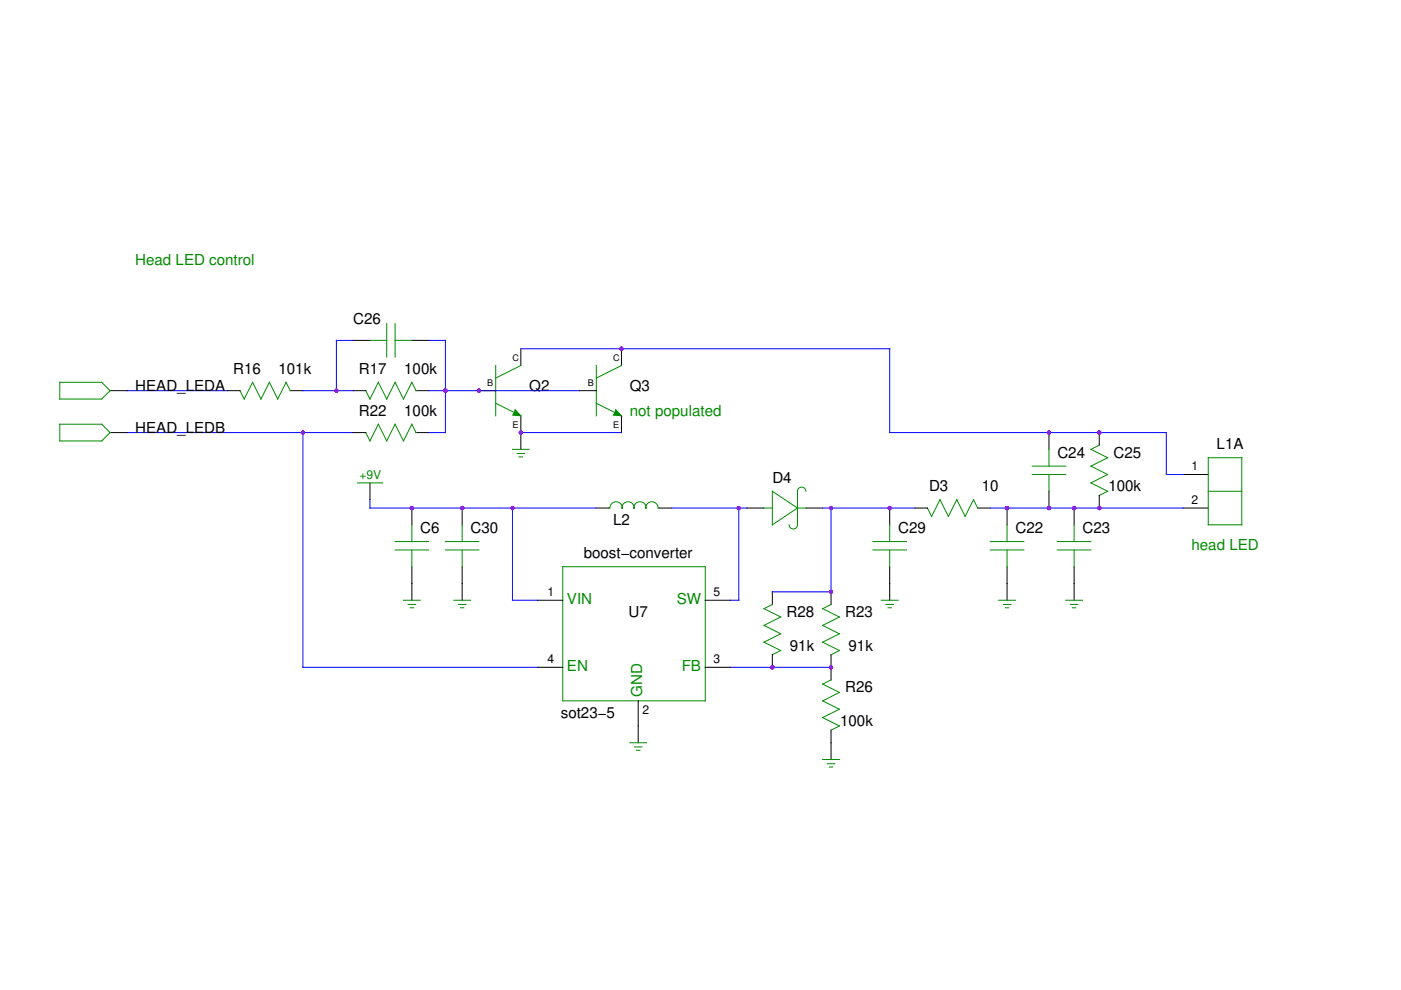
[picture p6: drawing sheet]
<svg xmlns="http://www.w3.org/2000/svg" width="297mm" height="210mm" viewBox="0 0 297 210" stroke-linecap="round" stroke-linejoin="round" font-family="sans-serif">
<g fill="none" stroke="#000" stroke-width=".21">
<path d="M74.9 72.2h3.5M87.3 72.2h3.6M48.2 82.8h2.7M61.5 82.8h2.7M74.9 82.8h2.6M74.9 91.7h2.6M88.2 82.8h2.7M88.2 91.7h2.7M126.4 107.7h2.7M139.8 107.7h2.6M158.4 107.7h3.6M170.9 107.7h3.5"/>
<path d="M250.8 100.6h5.4M250.8 107.7h5.4M114 127.3h5.3M149.5 127.3h5.4M176.2 125.5v2.7M176.2 138.8v2.7M114 141.5h5.3M135.3 148.6v5.3M149.5 141.5h5.4"/>
</g>
<g fill="none" stroke="#008b00" stroke-width=".21">
<path d="M78.4 72.2h3.6M82 68.6v7.1M83.8 68.6v7.1M83.8 72.2h3.5M50.9 82.8l.9 1.8 1.8-3.5 1.7 3.5 1.8-3.5 1.8 3.5 1.8-3.5 .9 1.7M77.5 91.7l.9 1.8 1.8-3.6 1.8 3.6 1.8-3.6 1.7 3.6 1.8-3.6 .9 1.8M77.5 82.8l.9 1.8 1.8-3.5 1.8 3.5 1.8-3.5 1.7 3.5 1.8-3.5 .9 1.7M256.2 97.1h7.1v14.2h-7.1zM129.1 107.7h.2a1.3 1.3 0 0 1 1.3-1.3 1.3 1.3 0 0 1 1.3 1.4 1.27 1.27 0 0 1 1.3-1.4 1.27 1.27 0 0 1 1.2 1.4 1.27 1.27 0 0 1 1.3-1.4 1.27 1.27 0 0 1 1.2 1.4 1.3 1.3 0 0 1 1.3-1.4 1.3 1.3 0 0 1 1.3 1.3h.3M162 107.7h1.7M163.7 104.2l5.4 3.5-5.4 3.6zM169.1 107.7h1.8"/>
<path d="M170.9 104.2a.89 .89 0 0 0-.9-.9 .89 .89 0 0 0-.9 .9v7.1a.89 .89 0 0 1-.9 .9 .89 .89 0 0 1-.9-.9M256.2 104.2h7.1M119.3 120.2h30.2v28.4h-30.2zM176.2 128.2l-1.8 .8 3.6 1.8-3.6 1.8 3.6 1.8-3.6 1.8 3.6 1.7-1.8 .9"/>
</g>
<path d="M74.9 72.2h-3.6v10.6M90.9 72.2h3.5v19.5h-3.5M26.9 91.7h48M26.9 82.8h21.3M64.2 82.8h10.7M90.9 82.8h3.5M78.4 107.7h48M108.7 107.7v19.6h5.3M142.4 107.7h16M156.6 107.7v19.6h-1.7" fill="none" stroke="#00f" stroke-width=".21"/>
<g fill="#a020f0">
<circle cx="176.2" cy="141.5" r=".44"/>
<circle cx="176.2" cy="125.5" r=".44"/>
</g>
<path d="M174.4 145l3.6 1.8-3.6 1.8 3.6 1.8-3.6 1.7 3.6 1.8-1.8 .9M176.2 144.2l-1.8 .9" fill="none" stroke="#008b00" stroke-width=".21"/>
<path d="M176.2 141.5v2.7M176.2 154.8v2.7" fill="none" stroke="#000" stroke-width=".21"/>
<circle cx="176.2" cy="141.5" r=".44" fill="#a020f0"/>
<path d="M174.4 107.7h19.6M176.2 107.7v17.8M154.9 141.5h21.3" fill="none" stroke="#00f" stroke-width=".21"/>
<path d="M163.7 125.5v2.7M163.7 138.8v2.7M135.3 153.9v3.6M176.2 157.5v3.5" fill="none" stroke="#000" stroke-width=".21"/>
<path d="M163.7 128.2l-1.7 .8 3.5 1.8-3.5 1.8 3.5 1.8-3.5 1.8 3.5 1.7-1.8 .9M133.5 157.5h3.6M134.5 158.4h1.6M135 159.1h.7M174.4 161h3.6M175.4 161.9h1.6M175.8 162.6h.7" fill="none" stroke="#008b00" stroke-width=".21"/>
<circle cx="163.7" cy="141.5" r=".44" fill="#a020f0"/>
<path d="M163.7 125.5h12.5" fill="none" stroke="#00f" stroke-width=".21"/>
<path d="M231.3 95.3l3.5 1.8-3.5 1.7 3.5 1.8-3.5 1.8 3.5 1.8-1.7 .8M233.1 94.4l-1.8 .9" fill="none" stroke="#008b00" stroke-width=".21"/>
<path d="M233.1 91.7v2.7M233.1 105v2.7" fill="none" stroke="#000" stroke-width=".21"/>
<g fill="#a020f0">
<circle cx="233.1" cy="107.7" r=".44"/>
<circle cx="233.1" cy="91.7" r=".44"/>
</g>
<path d="M222.4 91.7v3.6M222.4 104.2v3.5" fill="none" stroke="#000" stroke-width=".21"/>
<path d="M218.8 98.8h7.2M222.4 95.3v3.5M218.8 100.6h7.2M222.4 100.6v3.6" fill="none" stroke="#008b00" stroke-width=".21"/>
<g fill="#a020f0">
<circle cx="222.4" cy="107.7" r=".44"/>
<circle cx="222.4" cy="91.7" r=".44"/>
</g>
<path d="M188.6 91.7h58.7v8.9h3.5" fill="none" stroke="#00f" stroke-width=".21"/>
<path d="M105.1 77.5v10.7M110.4 77.5l-5.3 2.7M105.1 85.5l5.3 2.7M109.2 86.9l1.2 1.3-1.7-.2 .4-.5z" fill="none" stroke="#008b00" stroke-width=".21"/>
<path d="M110.4 73.9v3.6M101.5 82.8h3.6M110.4 88.2v3.5" fill="none" stroke="#000" stroke-width=".21"/>
<path d="M109.2 86.9l1.2 1.3-1.7-.2 .4-.5z" fill="#008b00"/>
<g fill="#a020f0">
<circle cx="101.5" cy="82.8" r=".44"/>
<circle cx="110.4" cy="91.7" r=".44"/>
</g>
<path d="M94.4 82.8h28.5" fill="none" stroke="#00f" stroke-width=".21"/>
<path d="M110.4 91.7v3.6" fill="none" stroke="#000" stroke-width=".21"/>
<path d="M108.7 95.3h3.5M109.6 96.2h1.6M110.1 96.9h.7" fill="none" stroke="#008b00" stroke-width=".21"/>
<circle cx="110.4" cy="91.7" r=".44" fill="#a020f0"/>
<path d="M110.4 73.9h78.2v17.8" fill="none" stroke="#00f" stroke-width=".21"/>
<path d="M126.4 77.5v10.7M131.8 77.5l-5.4 2.7M126.4 85.5l5.4 2.7M130.5 86.9l1.3 1.3-1.8-.2 .4-.5z" fill="none" stroke="#008b00" stroke-width=".21"/>
<path d="M131.8 73.9v3.6M122.9 82.8h3.5M131.8 88.2v3.5" fill="none" stroke="#000" stroke-width=".21"/>
<path d="M130.5 86.9l1.3 1.3-1.8-.2 .4-.5z" fill="#008b00"/>
<circle cx="131.8" cy="73.9" r=".44" fill="#a020f0"/>
<path d="M110.4 91.7h21.4M64.2 141.5h49.8" fill="none" stroke="#00f" stroke-width=".21"/>
<path d="M188.6 107.7v3.6M188.6 120.2v3.5" fill="none" stroke="#000" stroke-width=".21"/>
<path d="M185.1 116.6h7.1M185.1 114.8h7.1M188.6 111.3v3.5M188.6 116.6v3.6" fill="none" stroke="#008b00" stroke-width=".21"/>
<circle cx="188.6" cy="107.7" r=".44" fill="#a020f0"/>
<path d="M98 107.7v3.6M98 120.2v3.5M188.6 123.7v3.6" fill="none" stroke="#000" stroke-width=".21"/>
<path d="M94.4 116.6h7.1M94.4 114.8h7.1M98 111.3v3.5M98 116.6v3.6M186.9 127.3h3.5M187.8 128.2h1.6M188.3 128.9h.7" fill="none" stroke="#008b00" stroke-width=".21"/>
<circle cx="98" cy="107.7" r=".44" fill="#a020f0"/>
<path d="M87.3 107.7v3.6M87.3 120.2v3.5" fill="none" stroke="#000" stroke-width=".21"/>
<path d="M83.8 116.6h7.1M83.8 114.8h7.1M87.3 111.3v3.5M87.3 116.6v3.6" fill="none" stroke="#008b00" stroke-width=".21"/>
<circle cx="87.3" cy="107.7" r=".44" fill="#a020f0"/>
<path d="M78.4 105.9v1.8" fill="none" stroke="#00f" stroke-width=".21"/>
<path d="M194 107.7h2.6M207.3 107.7h2.7M213.5 107.7v3.6M87.3 123.7v3.6M98 123.7v3.6M213.5 120.2v3.5" fill="none" stroke="#000" stroke-width=".21"/>
<path d="M196.6 107.7l.9 1.8 1.8-3.6 1.8 3.6 1.8-3.6 1.7 3.6 1.8-3.6 .9 1.8M210 116.6h7.1M210 114.8h7.1M213.5 111.3v3.5M213.5 116.6v3.6M85.5 127.3h3.6M86.5 128.2h1.6M87 128.9h.7M96.2 127.3h3.6M97.2 128.2h1.6M97.6 128.9h.7" fill="none" stroke="#008b00" stroke-width=".21"/>
<circle cx="213.5" cy="107.7" r=".44" fill="#a020f0"/>
<path d="M227.7 107.7v3.6M227.7 120.2v3.5" fill="none" stroke="#000" stroke-width=".21"/>
<path d="M224.2 116.6h7.1M224.2 114.8h7.1M227.7 111.3v3.5M227.7 116.6v3.6" fill="none" stroke="#008b00" stroke-width=".21"/>
<circle cx="227.7" cy="107.7" r=".44" fill="#a020f0"/>
<path d="M64.2 91.7v49.8M210 107.7h40.8" fill="none" stroke="#00f" stroke-width=".21"/>
<path d="M23.3 82.8h3.6M23.3 91.7h3.6M78.4 102.4v3.5M213.5 123.7v3.6M227.7 123.7v3.6" fill="none" stroke="#000" stroke-width=".21"/>
<path d="M12.7 81.1h8.9l1.7 1.7-1.7 1.8h-8.9zM12.7 89.9h8.9l1.7 1.8-1.7 1.8h-8.9zM75.8 102.4h5.3M211.7 127.3h3.6M212.7 128.2h1.6M213.2 128.9h.7M226 127.3h3.5M226.9 128.2h1.6M227.4 128.9h.7" fill="none" stroke="#008b00" stroke-width=".21"/>
<g fill="#a020f0">
<circle cx="64.2" cy="91.7" r=".44"/>
<circle cx="71.3" cy="82.8" r=".44"/>
<circle cx="94.4" cy="82.8" r=".44"/>
<circle cx="156.6" cy="107.7" r=".44"/>
<circle cx="108.7" cy="107.7" r=".44"/>
<circle cx="98" cy="107.7" r=".44"/>
<circle cx="87.3" cy="107.7" r=".44"/>
<circle cx="176.2" cy="141.5" r=".44"/>
<circle cx="176.2" cy="125.5" r=".44"/>
<circle cx="163.7" cy="141.5" r=".44"/>
<circle cx="176.2" cy="107.7" r=".44"/>
<circle cx="188.6" cy="107.7" r=".44"/>
<circle cx="233.1" cy="107.7" r=".44"/>
<circle cx="233.1" cy="91.7" r=".44"/>
<circle cx="222.4" cy="107.7" r=".44"/>
<circle cx="222.4" cy="91.7" r=".44"/>
<circle cx="101.5" cy="82.8" r=".44"/>
<circle cx="110.4" cy="91.7" r=".44"/>
<circle cx="131.8" cy="73.9" r=".44"/>
<circle cx="213.5" cy="107.7" r=".44"/>
<circle cx="227.7" cy="107.7" r=".44"/>
</g>
<g font-size="3.2" fill="#008b00">
<text x="28.7" y="56.2">Head LED control</text>
<text x="133.5" y="88.2">not populated</text>
<text x="252.6" y="116.6">head LED</text>
<text x="120.2" y="128.1">VIN</text>
<text x="143.5" y="128.1">SW</text>
<text x="120.2" y="142.3">EN</text>
<text x="144.5" y="142.3">FB</text>
<text x="136.2" y="147.7" transform="rotate(-90 136.2 147.7)">GND</text>
</g>
<g font-size="3.2">
<text x="74.9" y="68.6">C26</text>
<text x="28.7" y="82.8">HEAD_LEDA</text>
<text x="49.4" y="79.3">R16</text>
<text x="59" y="79.3">101k</text>
<text x="76.1" y="79.3">R17</text>
<text x="85.7" y="79.3">100k</text>
<text x="112.2" y="82.8">Q2</text>
<text x="133.5" y="82.8">Q3</text>
<text x="76.1" y="88.2">R22</text>
<text x="85.7" y="88.2">100k</text>
<text x="28.7" y="91.7">HEAD_LEDB</text>
<text x="257.9" y="95.3">L1A</text>
<text x="224.2" y="97.1">C24</text>
<text x="236.1" y="97.1">C25</text>
<text x="163.7" y="102.4">D4</text>
<text x="197" y="104.2">D3</text>
<text x="208.2" y="104.2">10</text>
<text x="235" y="104.2">100k</text>
<text x="89.1" y="113">C6</text>
<text x="99.8" y="113">C30</text>
<text x="130" y="111.3">L2</text>
<text x="190.4" y="113">C29</text>
<text x="215.3" y="113">C22</text>
<text x="229.5" y="113">C23</text>
<text x="123.8" y="118.4">boost−converter</text>
<text x="133.3" y="130.8">U7</text>
<text x="166.8" y="130.8">R28</text>
<text x="179.2" y="130.8">R23</text>
<text x="167.5" y="137.9">91k</text>
<text x="179.9" y="137.9">91k</text>
<text x="179.2" y="146.8">R26</text>
<text x="118.9" y="152.2">sot23−5</text>
<text x="178.1" y="153.9">100k</text>
</g>
<text font-size="2.6" fill="#008b00" x="76.2" y="101.5">+9V</text>
<g font-size="2.6">
<text x="252.6" y="99.7">1</text>
<text x="252.6" y="106.8">2</text>
<text x="116.1" y="126.4">1</text>
<text x="151.3" y="126.4">5</text>
<text x="116.1" y="140.6">4</text>
<text x="151.3" y="140.6">3</text>
<text x="136.2" y="151.4">2</text>
</g>
<g font-size="1.9">
<text x="108.7" y="76.6">C</text>
<text x="130" y="76.6">C</text>
<text x="103.3" y="81.9">B</text>
<text x="124.6" y="81.9">B</text>
<text x="108.7" y="90.8">E</text>
<text x="130" y="90.8">E</text>
</g>
</svg>
